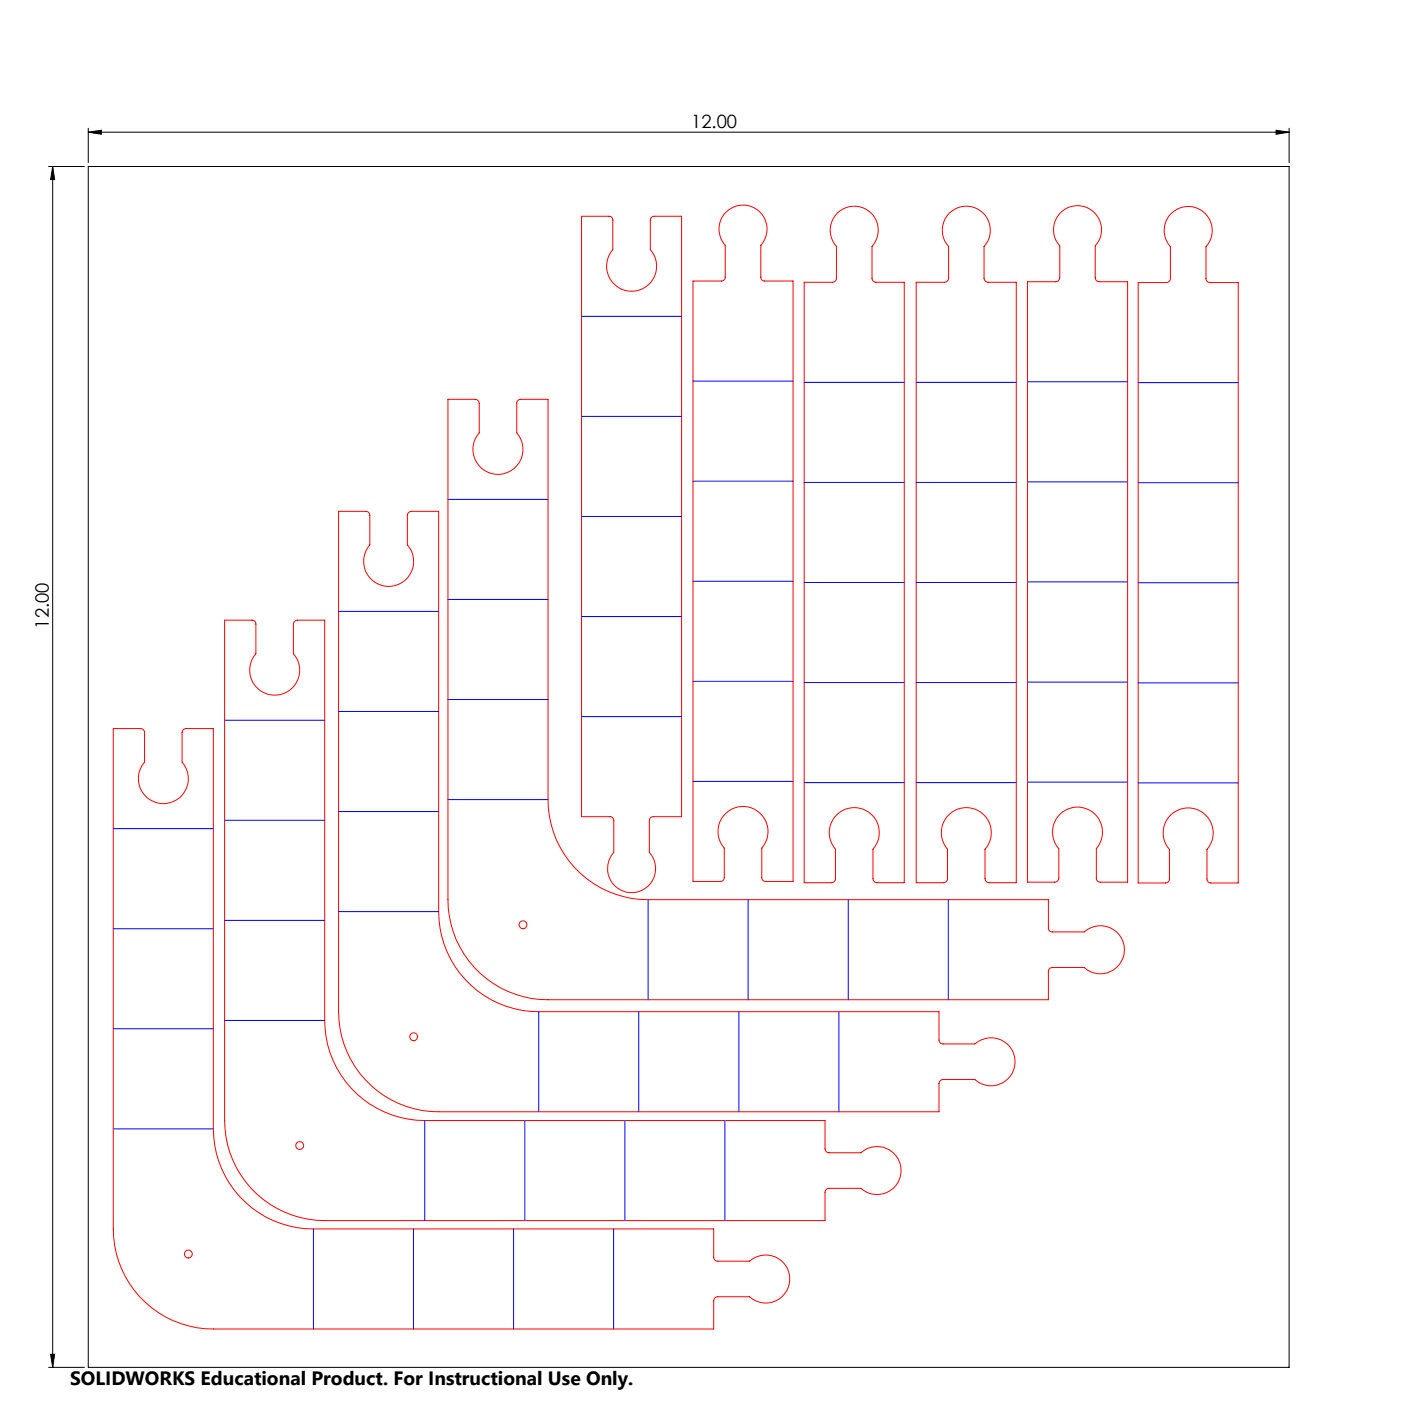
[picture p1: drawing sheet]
<svg xmlns="http://www.w3.org/2000/svg" width="356mm" height="356mm" viewBox="0 0 356 356" stroke-linecap="round" stroke-linejoin="round" font-family="sans-serif">
<path d="M22.4 33.5l3.3-.4v1zM22.4 32.6v8.7M22.4 33.5h304.8M323.9 33.1l3.3 .4-3.3 .6zM327.2 32.6v8.7M12.3 42.3h9.1M13.4 42.3l.5 3.3h-1.1zM13.4 42.3v304.8M22.4 42.3h304.8v304.8h-304.8zM12.3 347.1h9.1M12.8 343.7h1.1l-.5 3.4z" fill="none" stroke="#000" stroke-width=".25"/>
<g fill="#000">
<path d="M22.4 33.5l3.3-.4v1zM323.9 33.1l3.3 .4-3.3 .6z"/>
<path d="M12.8 343.7h1.1l-.5 3.4zM13.4 42.3l.5 3.3h-1.1z"/>
</g>
<g fill="none" stroke="#f00" stroke-width=".25">
<path d="M147.6 54.9h7a.96 .96 0 0 1 .9 1v7.5a6.4 6.4 0 0 0 .4 8.8 6.4 6.4 0 0 0 8.8 0 6.4 6.4 0 0 0 .4-8.8v-7.5a1.02 1.02 0 0 1 1-1h6.9v152.4h-7.2a1.02 1.02 0 0 0-1 1v8.1a6.1 6.1 0 0 1-.3 8.4 6.1 6.1 0 0 1-8.4 0 6.1 6.1 0 0 1-.3-8.4v-8.1a.96 .96 0 0 0-1-1h-7.2zM184.4 53.8a6.1 6.1 0 0 1 8.4 0 6.1 6.1 0 0 1 .3 8.5v8a.96 .96 0 0 0 1 1h7.2v152.4h-7a.96 .96 0 0 1-.9-1v-7.4a6.4 6.4 0 0 0-.4-8.8 6.4 6.4 0 0 0-8.8 0 6.4 6.4 0 0 0-.4 8.8v7.4a.96 .96 0 0 1-1 1h-6.9v-152.4h7.2a.96 .96 0 0 0 1-1v-8a6.1 6.1 0 0 1 .3-8.5zM212.6 54a6.1 6.1 0 0 1 8.5 0 6.1 6.1 0 0 1 .2 8.5v8.1a1.02 1.02 0 0 0 1.1 1h7.1v152.4h-6.9a1.09 1.09 0 0 1-1-1v-7.5a6.4 6.4 0 0 0-.4-8.7 6.4 6.4 0 0 0-8.8 0 6.4 6.4 0 0 0-.3 8.7v7.5a1.02 1.02 0 0 1-1 1h-7v-152.4h7.2a1.02 1.02 0 0 0 1-1v-8.1a6.1 6.1 0 0 1 .3-8.5zM241 54a6.1 6.1 0 0 1 8.5 0 6.1 6.1 0 0 1 .3 8.5v8.1a1.09 1.09 0 0 0 1 1h7.2v152.4h-7a1.09 1.09 0 0 1-1-1v-7.5a6.4 6.4 0 0 0-.3-8.7 6.4 6.4 0 0 0-8.8 0 6.4 6.4 0 0 0-.4 8.7v7.5a1.02 1.02 0 0 1-1 1h-6.9v-152.4h7.1a1.09 1.09 0 0 0 1.1-1v-8.1a6.1 6.1 0 0 1 .2-8.5zM269.2 53.9a6.1 6.1 0 0 1 8.5 0 6.1 6.1 0 0 1 .3 8.5v8.1a1.02 1.02 0 0 0 1 1h7.2v152.4h-6.9a.96 .96 0 0 1-1-1v-7.5a6.4 6.4 0 0 0-.4-8.8 6.4 6.4 0 0 0-8.8 0 6.4 6.4 0 0 0-.4 8.8v7.5a1.02 1.02 0 0 1-1 1h-6.9v-152.4h7.2a1.02 1.02 0 0 0 1-1v-8.1a6.1 6.1 0 0 1 .2-8.5zM297.4 54.1a6.1 6.1 0 0 1 8.4 0 6.1 6.1 0 0 1 .3 8.5v8.1a1.02 1.02 0 0 0 1 1h7.2v152.4h-7a1.02 1.02 0 0 1-.9-1v-7.5a6.4 6.4 0 0 0-.4-8.8 6.4 6.4 0 0 0-8.8 0 6.4 6.4 0 0 0-.4 8.8v7.5a1.02 1.02 0 0 1-1 1h-6.9v-152.4h7.2a1.02 1.02 0 0 0 1-1v-8.1a6.1 6.1 0 0 1 .3-8.5zM113.7 101.4h6.9a1.09 1.09 0 0 1 1 1v7.5a6.4 6.4 0 0 0 .4 8.8 6.4 6.4 0 0 0 8.8 0 6.4 6.4 0 0 0 .4-8.8v-7.5a1.02 1.02 0 0 1 1-1h6.9v101.6a25.4 25.4 0 0 0 25.4 25.4h101.6v7.1a.96 .96 0 0 0 1 1h8.1a6.1 6.1 0 0 1 8.5 .3 6.1 6.1 0 0 1 0 8.5 6.1 6.1 0 0 1-8.5 .3h-8.1a1.02 1.02 0 0 0-1 1v7.2h-127a25.4 25.4 0 0 1-25.4-25.4zM85.9 129.8h7a1.02 1.02 0 0 1 1 1v7.5a6.4 6.4 0 0 0 .3 8.8 6.4 6.4 0 0 0 8.8 0 6.4 6.4 0 0 0 .4-8.8v-7.5a1.09 1.09 0 0 1 1-1h6.9v101.6a25.4 25.4 0 0 0 25.4 25.4h101.6v7.2a1.02 1.02 0 0 0 1.1 1h8a6.1 6.1 0 0 1 8.5 .2 6.1 6.1 0 0 1 0 8.5 6.1 6.1 0 0 1-8.5 .3h-8a1.09 1.09 0 0 0-1.1 1v7.2h-127a25.4 25.4 0 0 1-25.4-25.4zM57 157.4h7a.96 .96 0 0 1 .9 1v7.5a6.3 6.3 0 0 0 .4 8.8 6.3 6.3 0 0 0 8.8 0 6.3 6.3 0 0 0 .4-8.8v-7.5a1.02 1.02 0 0 1 1-1h6.9v101.6a25.4 25.4 0 0 0 25.4 25.4h101.6v7.2a1.02 1.02 0 0 0 1 1h8.1a6.1 6.1 0 0 1 8.5 .3 6.1 6.1 0 0 1 0 8.5 6.1 6.1 0 0 1-8.5 .2h-8.1a1.02 1.02 0 0 0-1 1v7.2h-127a25.4 25.4 0 0 1-25.4-25.4zM28.8 184.9h6.9a1.02 1.02 0 0 1 1 1v7.5a6.4 6.4 0 0 0 .3 8.8 6.4 6.4 0 0 0 8.9 0 6.4 6.4 0 0 0 .3-8.8v-7.5a1.02 1.02 0 0 1 1-1h7v101.6a25.4 25.4 0 0 0 25.4 25.4h101.6v7.2a.97 .97 0 0 0 1 1h8.1a6.1 6.1 0 0 1 8.4 .3 6.1 6.1 0 0 1 0 8.5 6.1 6.1 0 0 1-8.4 .2h-8.1a1.02 1.02 0 0 0-1 1.1v7.1h-127a25.4 25.4 0 0 1-25.4-25.4z"/>
<circle cx="132.7" cy="234.7" r="1.01"/>
<circle cx="105" cy="263.2" r="1"/>
<circle cx="76.1" cy="290.7" r="1"/>
<circle cx="47.8" cy="318.3" r="1"/>
</g>
<g fill="none" stroke="#00f" stroke-width=".25">
<path d="M147.6 80.3h25.4M175.9 96.7h25.4M204.1 97h25.4M232.6 97h25.4M260.8 96.9h25.4M288.9 97.1h25.4M147.6 105.7h25.4M113.7 126.8h25.4M147.6 131.1h25.4M175.9 122.1h25.4M204.1 122.4h25.4M232.6 122.4h25.4"/>
<path d="M260.8 122.3h25.4M288.9 122.5h25.4M85.9 155.2h25.4M113.7 152.2h25.4M147.6 156.5h25.4M175.9 147.5h25.4M204.1 147.8h25.4M232.6 147.8h25.4M260.8 147.7h25.4M288.9 147.9h25.4M113.7 177.6h25.4M175.9 172.9h25.4"/>
<path d="M204.1 173.2h25.4M232.6 173.2h25.4M260.8 173.1h25.4M288.9 173.3h25.4M57 182.8h25.4M85.9 180.6h25.4M147.6 181.9h25.4M175.9 198.3h25.4M204.1 198.6h25.4M232.6 198.6h25.4M260.8 198.5h25.4M288.9 198.7h25.4"/>
<path d="M28.8 210.3h25.4M57 208.2h25.4M85.9 206h25.4M113.7 203h25.4M28.8 235.7h25.4M57 233.6h25.4M85.9 231.4h25.4M164.5 228.4v25.4M189.9 228.4v25.4M215.3 228.4v25.4M240.7 228.4v25.4M57 259h25.4"/>
<path d="M136.7 256.8v25.4M162.1 256.8v25.4M187.5 256.8v25.4M212.9 256.8v25.4M28.8 261.1h25.4M28.8 286.5h25.4M107.8 284.4v25.4M133.2 284.4v25.4M158.6 284.4v25.4M184 284.4v25.4M79.6 311.9v25.4M105 311.9v25.4"/>
<path d="M130.4 311.9v25.4M155.8 311.9v25.4"/>
</g>
<text font-size="4.9" x="17.8" y="351.6">SOLIDWORKS Educational Product. For Instructional Use Only.</text>
<g font-size="4.7">
<text x="175.5" y="32.5">12.00</text>
<text x="12.4" y="159.6" transform="rotate(-90 12.4 159.6)">12.00</text>
</g>
</svg>
